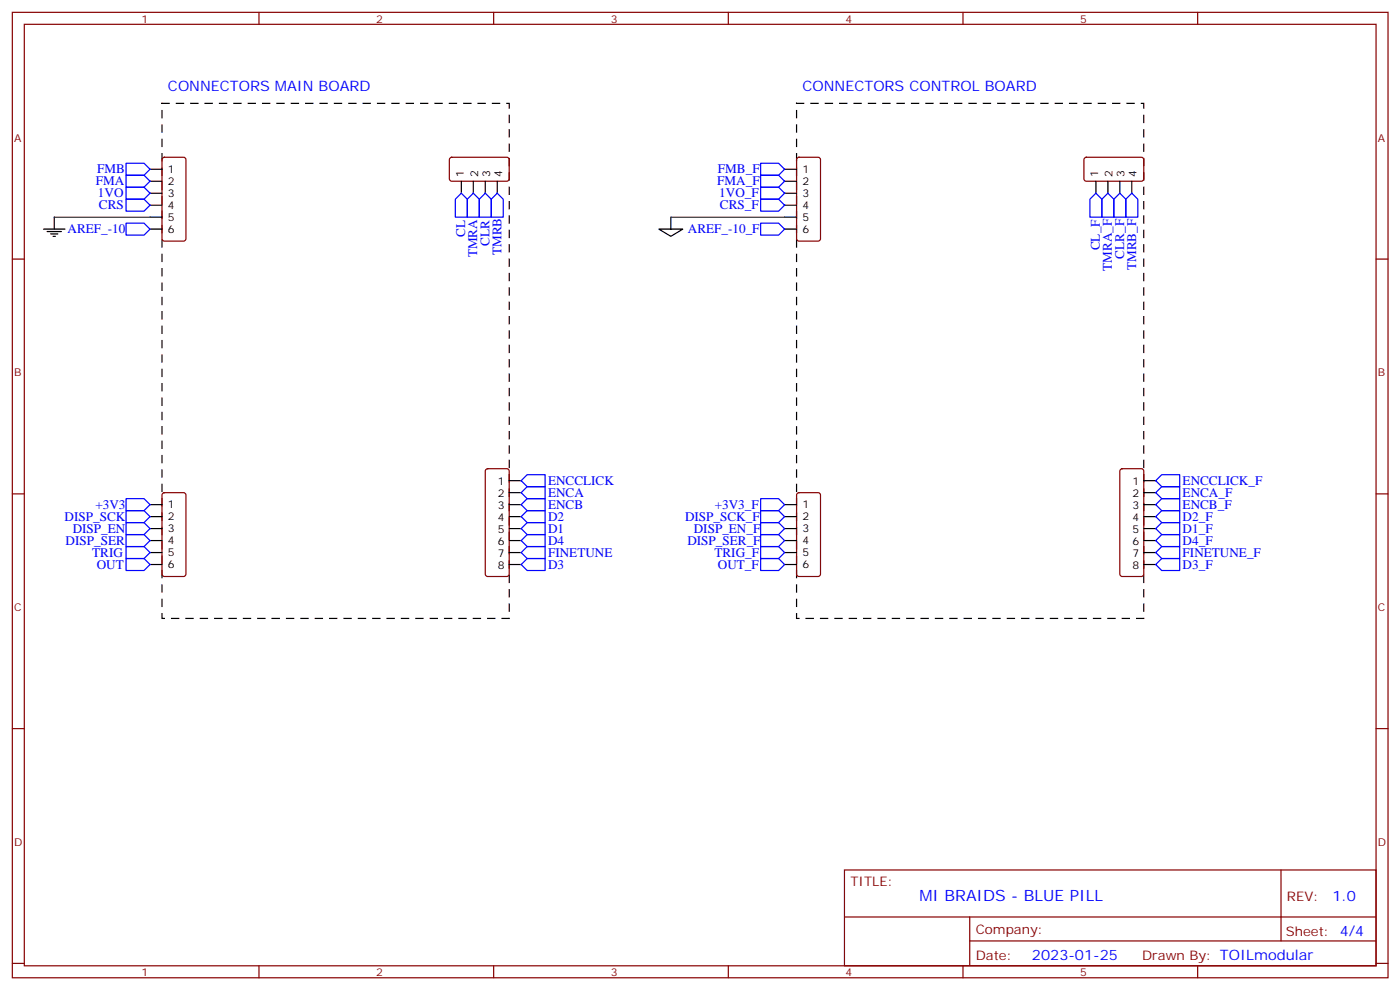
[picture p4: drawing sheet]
<svg xmlns="http://www.w3.org/2000/svg" width="413mm" height="292mm" viewBox="0 0 413 292" stroke-linecap="round" stroke-linejoin="round" font-family="sans-serif">
<g fill="none" stroke="#870000" stroke-width=".35">
<path d="M3.6 3.6h405.4v284.4h-405.4zM7.2 7.2h398.2v277.2h-398.2zM76.3 3.6v3.6M145.5 3.6v3.6M214.6 3.6v3.6M283.7 3.6v3.6M352.9 3.6v3.6M48 46.5l.4-.2h5.7l.6 .5 .1 23.5-.5 .7h-5.9l-.6-.4-.1-23.6zM132.6 46.5l.5-.2 16.5 .1 .4 .6v5.9l-.7 .5-16.5-.1-.4-.6v-5.7zM234.9 46.5l.5-.2h5.7l.6 .5 .1 23.5-.5 .7h-5.9l-.6-.4-.1-23.6zM319.6 46.5l.5-.2 16.5 .1 .4 .6-.1 5.9-.6 .5-16.5-.1-.4-.6v-5.7zM3.6 76.3h3.6"/>
<path d="M405.4 76.3h3.6M143.2 138.2l.5-.2h5.6l.5 .2 .2 .5v30.4l-.2 .5-.5 .2h-5.6l-.5-.2-.2-.5v-30.4zM330.2 138.2l.5-.2h5.6l.5 .2 .2 .5v30.4l-.2 .5-.5 .2h-5.6l-.5-.2-.2-.5v-30.4zM3.6 145.5h3.6M48 145.3l.4-.2h5.7l.6 .4 .1 23.6-.5 .6-5.9 .1-.6-.5-.1-23.5zM234.9 145.3l.5-.2h5.7l.6 .4 .1 23.6-.5 .6-5.9 .1-.6-.5-.1-23.5zM405.4 145.5h3.6M3.6 214.6h3.6M405.4 214.6h3.6M248.8 256.2h156.6v28.2h-156.6zM377.4 256.2v20.9M248.8 270.1h156.5"/>
<path d="M285.7 277.1h119.6M285.7 270.1v14.1M3.6 283.7h3.6M76.3 284.4v3.6M145.5 284.4v3.6M214.6 284.4v3.6M283.7 284.4v3.6M352.9 284.4v3.6M405.4 283.7h3.6"/>
</g>
<path d="M47.7 30.4h102.3v151.7h-102.3zM234.7 30.4h102.3v151.7h-102.3z" fill="none" stroke="#000" stroke-width=".35" stroke-dasharray="2.1 2.1"/>
<g fill="none" stroke="#000" stroke-width=".35">
<path d="M44.2 49.8h3.5M44.2 53.4h3.5M44.2 56.9h3.5M135.9 53.4v3.5M139.5 53.4v3.5M143 53.4v3.5M146.5 53.4v3.5M231.2 49.8h3.5M231.2 53.4h3.5M231.2 56.9h3.5M322.9 53.4v3.5M326.4 53.4v3.5"/>
<path d="M330 53.4v3.5M333.5 53.4v3.5M12.8 67.5h6.4M13.9 68.2h4.2M14.9 68.9h2.1M15.6 69.6h.7M16 64v3.5M44.2 60.4h3.5M44.2 64h3.5M44.2 67.5h3.5M194.1 67.5h7.1l-3.5 2.1zM197.7 64v3.5"/>
<path d="M231.2 60.4h3.5M231.2 64h3.5M231.2 67.5h3.5M44.2 148.6h3.5M44.2 152.2h3.5M44.2 155.7h3.5M44.2 159.2h3.5M150 148.6h3.6M150 152.2h3.6M150 155.7h3.6M150 159.2h3.6M150 141.6h3.6"/>
<path d="M150 145.1h3.6M231.2 148.6h3.5M231.2 152.2h3.5M231.2 155.7h3.5M231.2 159.2h3.5M337 148.6h3.5M337 152.2h3.5M337 155.7h3.5M337 159.2h3.5M337 141.6h3.5M337 145.1h3.5M44.2 162.7h3.5"/>
<path d="M44.2 166.3h3.5M150 162.7h3.6M150 166.3h3.6M231.2 162.7h3.5M231.2 166.3h3.5M337 162.7h3.5M337 166.3h3.5"/>
</g>
<g fill="none" stroke="#00f" stroke-width=".35">
<path d="M37.1 48.1h5.3l1.8 1.7-1.8 1.8h-5.3zM37.1 51.6h5.3l1.8 1.8-1.8 1.7h-5.3zM37.1 58.7h5.3l1.8 1.7-1.8 1.8h-5.3zM37.1 55.1h5.3l1.8 1.8-1.8 1.8h-5.3zM135.9 56.9l1.8 1.8v5.3h-3.5v-5.3zM139.5 56.9l1.7 1.8v5.3h-3.5v-5.3zM143 56.9l1.7 1.8v5.3h-3.5v-5.3zM146.5 56.9l1.8 1.8v5.3h-3.6v-5.3zM224.1 55.1h5.3l1.8 1.8-1.8 1.8h-5.3zM224.1 58.7h5.3l1.8 1.7-1.8 1.8h-5.3zM224.1 51.6h5.3l1.8 1.8-1.8 1.7h-5.3zM224.1 48.1h5.3l1.8 1.7-1.8 1.8h-5.3z"/>
<path d="M322.9 56.9l1.8 1.8v5.3h-3.6v-5.3zM324.7 58.7l1.7-1.8 1.8 1.8v5.3h-3.5zM330 56.9l1.7 1.8v5.3h-3.5v-5.3zM333.5 56.9l1.7 1.8v5.3h-3.5v-5.3zM37.1 65.7h5.3l1.8 1.8-1.8 1.8h-5.3zM224.1 65.7h5.3l1.8 1.8-1.8 1.8h-5.3zM37.1 157.4h5.3l1.8 1.8-1.8 1.8h-5.3zM37.1 153.9h5.3l1.8 1.8-1.8 1.7h-5.3zM37.1 150.4h5.3l1.8 1.8-1.8 1.7h-5.3zM37.1 146.9h5.3l1.8 1.7-1.8 1.8h-5.3zM153.6 159.2l1.7-1.8h5.3v3.6h-5.3zM153.6 152.2l1.7-1.8h5.3v3.5h-5.3z"/>
<path d="M153.6 155.7l1.7-1.8h5.3v3.5h-5.3zM153.6 141.6l1.7-1.8h5.3v3.5h-5.3zM153.6 148.6l1.7-1.7h5.3v3.5h-5.3zM153.6 145.1l1.7-1.8h5.3v3.6h-5.3zM224.1 146.9h5.3l1.8 1.7-1.8 1.8h-5.3zM224.1 150.4h5.3l1.8 1.8-1.8 1.7h-5.3zM224.1 153.9h5.3l1.8 1.8-1.8 1.7h-5.3zM224.1 157.4h5.3l1.8 1.8-1.8 1.8h-5.3zM340.5 145.1l1.8-1.8h5.3v3.6h-5.3zM340.5 148.6l1.8-1.7h5.3v3.5h-5.3zM340.5 141.6l1.8-1.8h5.3v3.5h-5.3zM340.5 155.7l1.8-1.8h5.3v3.5h-5.3z"/>
<path d="M340.5 152.2l1.8-1.8h5.3v3.5h-5.3zM340.5 159.2l1.8-1.8h5.3v3.6h-5.3zM37.1 164.5h5.3l1.8 1.8-1.8 1.7h-5.3zM37.1 161h5.3l1.8 1.7-1.8 1.8h-5.3zM153.6 166.3l1.7-1.8h5.3v3.5h-5.3zM153.6 162.7l1.7-1.7h5.3v3.5h-5.3zM224.1 161h5.3l1.8 1.7-1.8 1.8h-5.3zM224.1 164.5h5.3l1.8 1.8-1.8 1.7h-5.3zM340.5 162.7l1.8-1.7h5.3v3.5h-5.3zM340.5 166.3l1.8-1.8h5.3v3.5h-5.3z"/>
</g>
<path d="M16 64h28.2M197.7 64h33.5" fill="none" stroke="#008700" stroke-width=".35"/>
<text font-size="4.6" fill="#00f" x="270.9" y="265.3">MI BRAIDS - BLUE PILL</text>
<g font-size="4.2" fill="#00f">
<text x="49.5" y="26.9">CONNECTORS MAIN BOARD</text>
<text x="236.5" y="26.9">CONNECTORS CONTROL BOARD</text>
<text x="392.6" y="265.5">1.0</text>
<text x="304.1" y="282.9">2023-01-25</text>
</g>
<g font-size="3.9" fill="#00f">
<text x="28.6" y="51">FMB</text>
<text x="211.5" y="51">FMB_F</text>
<text x="28.3" y="54.6">FMA</text>
<text x="28.9" y="58.1">1VO</text>
<text x="211.3" y="54.6">FMA_F</text>
<text x="211.9" y="58.1">1VO_F</text>
<text x="29.1" y="61.7">CRS</text>
<text x="212.1" y="61.7">CRS_F</text>
<text x="19.9" y="68.7">AREF_-10</text>
<text x="137.1" y="69.9" transform="rotate(-90 137.1 69.9)">CL</text>
<text x="202.7" y="68.7">AREF_-10_F</text>
<text x="140.6" y="75.8" transform="rotate(-90 140.6 75.8)">TMRA</text>
<text x="144.2" y="72.5" transform="rotate(-90 144.2 72.5)">CLR</text>
<text x="147.8" y="75.2" transform="rotate(-90 147.8 75.2)">TMRB</text>
<text x="324.1" y="73.7" transform="rotate(-90 324.1 73.7)">CL_F</text>
<text x="331.2" y="76.1" transform="rotate(-90 331.2 76.1)">CLR_F</text>
<text x="327.6" y="79.8" transform="rotate(-90 327.6 79.8)">TMRA_F</text>
<text x="334.7" y="79.5" transform="rotate(-90 334.7 79.5)">TMRB_F</text>
<text x="161.5" y="142.9">ENCCLICK</text>
<text x="348.5" y="142.9">ENCCLICK_F</text>
<text x="28.1" y="149.9">+3V3</text>
<text x="161.5" y="146.5">ENCA</text>
<text x="161.5" y="150">ENCB</text>
<text x="210.6" y="149.9">+3V3_F</text>
<text x="348.5" y="146.5">ENCA_F</text>
<text x="348.5" y="150">ENCB_F</text>
<text x="19" y="153.4">DISP_SCK</text>
<text x="161.5" y="153.5">D2</text>
<text x="201.9" y="153.4">DISP_SCK_F</text>
<text x="348.5" y="153.5">D2_F</text>
<text x="19.3" y="160.4">DISP_SER</text>
<text x="21.4" y="156.8">DISP_EN</text>
<text x="161.5" y="160.6">D4</text>
<text x="161.5" y="157">D1</text>
<text x="202.5" y="160.4">DISP_SER_F</text>
<text x="204.4" y="156.8">DISP_EN_F</text>
<text x="348.5" y="157">D1_F</text>
<text x="348.5" y="160.6">D4_F</text>
<text x="27.2" y="163.9">TRIG</text>
<text x="28.5" y="167.5">OUT</text>
<text x="161.5" y="167.6">D3</text>
<text x="161.5" y="164.1">FINETUNE</text>
<text x="210.5" y="163.9">TRIG_F</text>
<text x="211.5" y="167.5">OUT_F</text>
<text x="348.5" y="164.1">FINETUNE_F</text>
<text x="348.5" y="167.6">D3_F</text>
</g>
<g font-size="3.9" fill="#800">
<text x="250.6" y="260.8">TITLE:</text>
<text x="379.2" y="265.5">REV:</text>
<text x="287.5" y="275">Company:</text>
<text x="378.9" y="275.6">Sheet: 4/4</text>
<text x="287.5" y="282.7">Date:</text>
<text x="336.5" y="282.8">Drawn By: TOILmodular</text>
</g>
<g font-size="3.2" fill="#800">
<text x="41.7" y="6.6">1</text>
<text x="110.9" y="6.6">2</text>
<text x="180" y="6.6">3</text>
<text x="249.2" y="6.6">4</text>
<text x="318.3" y="6.6">5</text>
<text x="4.2" y="41.7">A</text>
<text x="406" y="41.7">A</text>
<text x="4.2" y="110.9">B</text>
<text x="406" y="110.9">B</text>
<text x="4.2" y="180">C</text>
<text x="406" y="180">C</text>
<text x="4.2" y="249.2">D</text>
<text x="406" y="249.2">D</text>
<text x="41.7" y="287.4">1</text>
<text x="110.9" y="287.4">2</text>
<text x="180" y="287.4">3</text>
<text x="249.2" y="287.4">4</text>
<text x="318.3" y="287.4">5</text>
</g>
<g font-size="3.2">
<text x="49.5" y="50.9">1</text>
<text x="136.6" y="52.1" transform="rotate(-90 136.6 52.1)">1</text>
<text x="140.9" y="52.1" transform="rotate(-90 140.9 52.1)">2</text>
<text x="144.4" y="52.1" transform="rotate(-90 144.4 52.1)">3</text>
<text x="147.9" y="52.1" transform="rotate(-90 147.9 52.1)">4</text>
<text x="236.5" y="50.9">1</text>
<text x="323.6" y="52.1" transform="rotate(-90 323.6 52.1)">1</text>
<text x="327.8" y="52.1" transform="rotate(-90 327.8 52.1)">2</text>
<text x="331.4" y="52.1" transform="rotate(-90 331.4 52.1)">3</text>
<text x="334.9" y="52.1" transform="rotate(-90 334.9 52.1)">4</text>
<text x="49.5" y="54.4">2</text>
<text x="49.5" y="58">3</text>
<text x="236.5" y="54.4">2</text>
<text x="236.5" y="58">3</text>
<text x="49.5" y="61.5">4</text>
<text x="49.5" y="65">5</text>
<text x="236.5" y="61.5">4</text>
<text x="236.5" y="65">5</text>
<text x="49.5" y="68.5">6</text>
<text x="236.5" y="68.5">6</text>
<text x="146.7" y="143">1</text>
<text x="333.7" y="143">1</text>
<text x="49.5" y="149.7">1</text>
<text x="146.7" y="146.5">2</text>
<text x="236.5" y="149.7">1</text>
<text x="333.7" y="146.5">2</text>
<text x="49.5" y="153.2">2</text>
<text x="146.7" y="150">3</text>
<text x="146.7" y="153.6">4</text>
<text x="236.5" y="153.2">2</text>
<text x="333.7" y="150">3</text>
<text x="333.7" y="153.6">4</text>
<text x="49.5" y="156.7">3</text>
<text x="49.5" y="160.3">4</text>
<text x="146.7" y="157.1">5</text>
<text x="146.7" y="160.6">6</text>
<text x="236.5" y="156.7">3</text>
<text x="236.5" y="160.3">4</text>
<text x="333.7" y="157.1">5</text>
<text x="333.7" y="160.6">6</text>
<text x="49.5" y="163.8">5</text>
<text x="49.5" y="167.3">6</text>
<text x="146.7" y="164.1">7</text>
<text x="146.7" y="167.7">8</text>
<text x="236.5" y="163.8">5</text>
<text x="236.5" y="167.3">6</text>
<text x="333.7" y="164.1">7</text>
<text x="333.7" y="167.7">8</text>
</g>
</svg>
